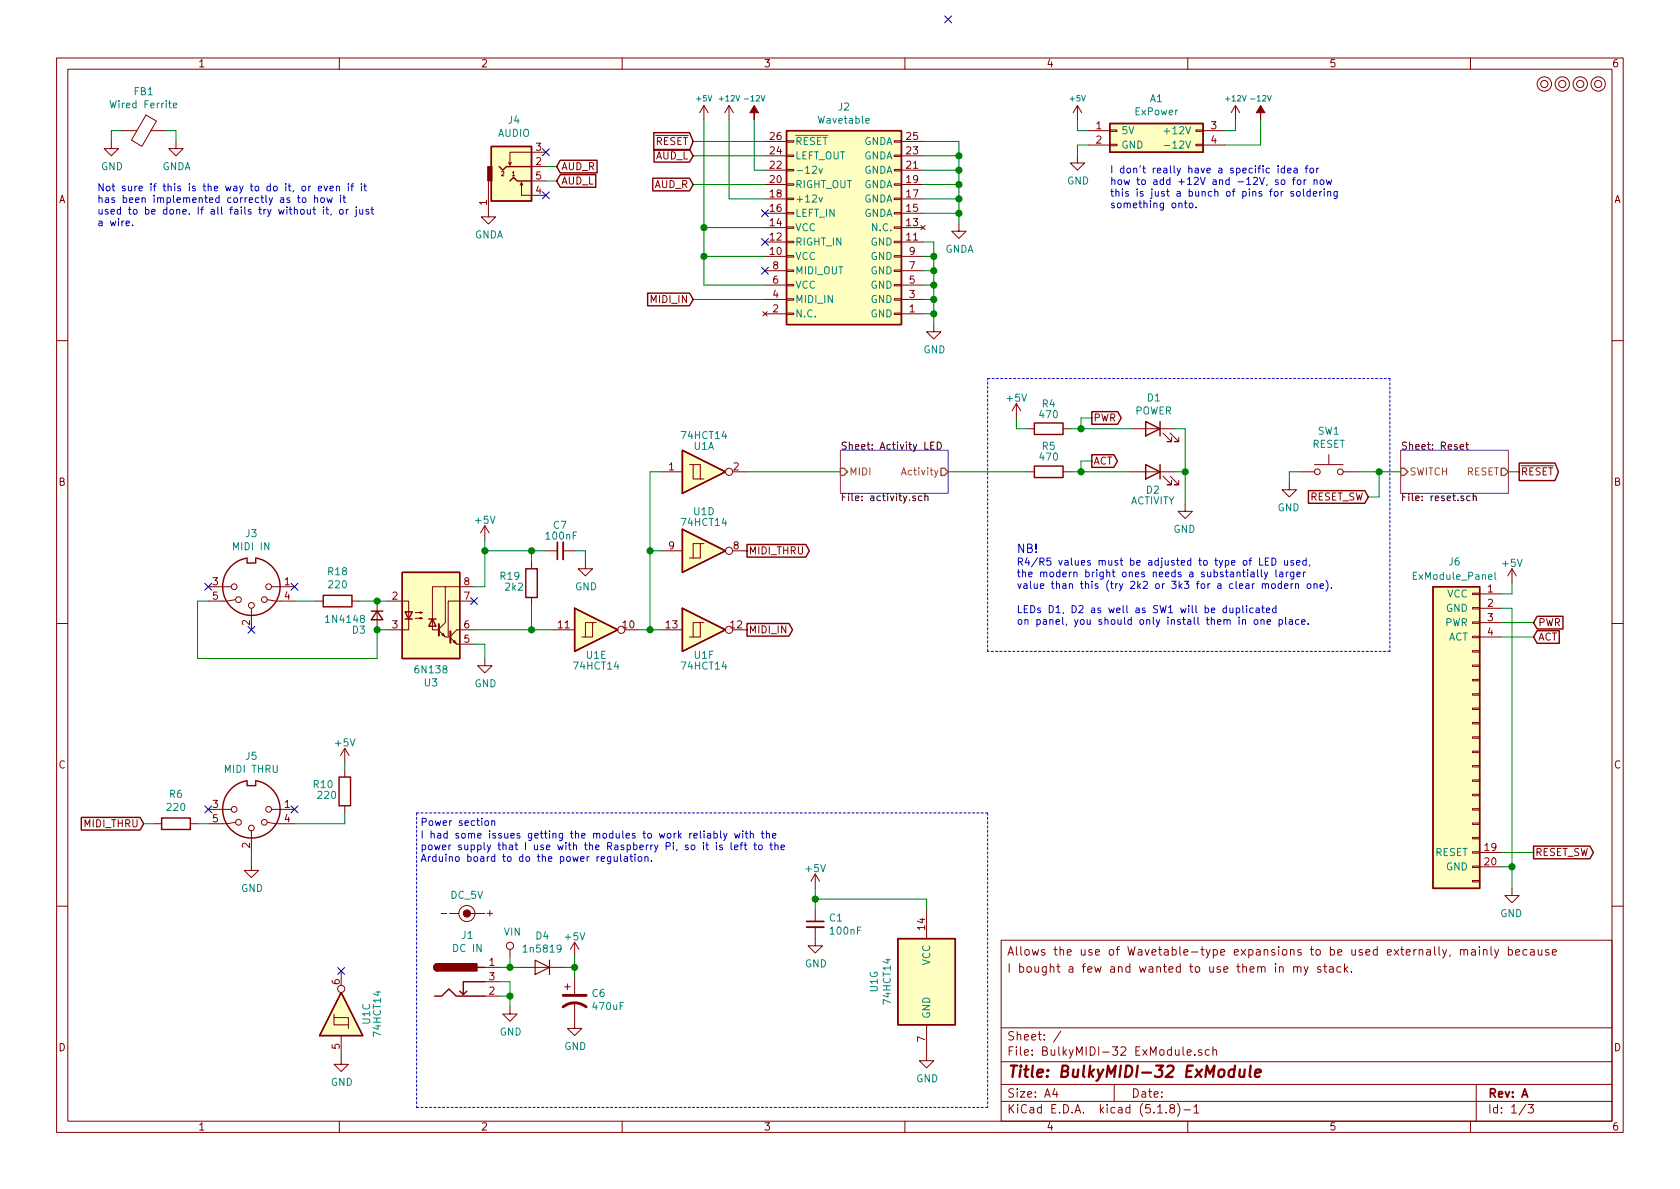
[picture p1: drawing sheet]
EESchema Schematic File Version 4
EELAYER 30 0
EELAYER END
$Descr A4 11693 8268
encoding utf-8
Sheet 1 3
Title "BulkyMIDI-32 ExModule"
Date ""
Rev "A"
Comp ""
Comment1 ""
Comment2 ""
Comment3 "I bought a few and wanted to use them in my stack."
Comment4 "Allows the use of Wavetable-type expansions to be used externally, mainly because"
$EndDescr
$Comp
L mounting:Mounting M1
U 1 1
P 10750 575
F 0 "M1" H 10750 675 50  0001 C CNN
F 1 "Mounting" H 10750 500 50  0001 C CNN
F 2 "mounting:M3" H 10750 575 50  0001 C CNN
F 3 "" H 10750 575 50  0001 C CNN
	1    10750 575 
	1    0    0    -1  
$EndComp
$Comp
L mounting:Mounting M2
U 1 1
P 10875 575
F 0 "M2" H 10875 675 50  0001 C CNN
F 1 "Mounting" H 10875 500 50  0001 C CNN
F 2 "mounting:M3" H 10875 575 50  0001 C CNN
F 3 "" H 10875 575 50  0001 C CNN
	1    10875 575 
	1    0    0    -1  
$EndComp
$Comp
L mounting:Mounting M3
U 1 1
P 11000 575
F 0 "M3" H 11000 675 50  0001 C CNN
F 1 "Mounting" H 11000 500 50  0001 C CNN
F 2 "mounting:M3" H 11000 575 50  0001 C CNN
F 3 "" H 11000 575 50  0001 C CNN
	1    11000 575 
	1    0    0    -1  
$EndComp
$Comp
L mounting:Mounting M4
U 1 1
P 11125 575
F 0 "M4" H 11125 675 50  0001 C CNN
F 1 "Mounting" H 11125 500 50  0001 C CNN
F 2 "mounting:M3" H 11125 575 50  0001 C CNN
F 3 "" H 11125 575 50  0001 C CNN
	1    11125 575 
	1    0    0    -1  
$EndComp
$Comp
L barrel_jack:barrel_9v J1
U 1 1
P 3175 6825
F 0 "J1" H 3254 7150 50  0000 C CNN
F 1 "DC IN" H 3254 7059 50  0000 C CNN
F 2 "Connectors:BARREL_JACK" H 3225 6785 50  0001 C CNN
F 3 "~" H 3225 6785 50  0001 C CNN
	1    3175 6825
	1    0    0    -1  
$EndComp
$Comp
L power:GND #PWR0101
U 1 1
P 3550 7000
F 0 "#PWR0101" H 3550 6750 50  0001 C CNN
F 1 "GND" H 3555 6827 50  0000 C CNN
F 2 "" H 3550 7000 50  0001 C CNN
F 3 "" H 3550 7000 50  0001 C CNN
	1    3550 7000
	1    0    0    -1  
$EndComp
$Comp
L Device:C_Small C1
U 1 1
P 5675 6425
F 0 "C1" H 5767 6471 50  0000 L CNN
F 1 "100nF" H 5767 6380 50  0000 L CNN
F 2 "Capacitor_THT:C_Disc_D4.7mm_W2.5mm_P5.00mm" H 5675 6425 50  0001 C CNN
F 3 "~" H 5675 6425 50  0001 C CNN
	1    5675 6425
	1    0    0    -1  
$EndComp
$Comp
L Device:CP1 C6
U 1 1
P 4000 6950
F 0 "C6" H 4115 6996 50  0000 L CNN
F 1 "470uF" H 4115 6905 50  0000 L CNN
F 2 "Capacitor_THT:CP_Radial_D8.0mm_P3.50mm" H 4000 6950 50  0001 C CNN
F 3 "~" H 4000 6950 50  0001 C CNN
	1    4000 6950
	1    0    0    -1  
$EndComp
$Comp
L 74xx:74HC14 U1
U 7 1
P 6450 6825
F 0 "U1" V 6083 6825 50  0000 C CNN
F 1 "74HCT14" V 6174 6825 50  0000 C CNN
F 2 "Package_DIP:DIP-14_W7.62mm_Socket_LongPads" H 6450 6825 50  0001 C CNN
F 3 "http://www.ti.com/lit/gpn/sn74HC14" H 6450 6825 50  0001 C CNN
	7    6450 6825
	1    0    0    -1  
$EndComp
$Comp
L power:+5V #PWR020
U 1 1
P 5675 6175
F 0 "#PWR020" H 5675 6025 50  0001 C CNN
F 1 "+5V" H 5675 6315 50  0000 C CNN
F 2 "" H 5675 6175 50  0000 C CNN
F 3 "" H 5675 6175 50  0000 C CNN
	1    5675 6175
	1    0    0    -1  
$EndComp
NoConn ~ 6600 125 
$Comp
L power:GND #PWR0103
U 1 1
P 6450 7325
F 0 "#PWR0103" H 6450 7075 50  0001 C CNN
F 1 "GND" H 6455 7152 50  0000 C CNN
F 2 "" H 6450 7325 50  0001 C CNN
F 3 "" H 6450 7325 50  0001 C CNN
	1    6450 7325
	1    0    0    -1  
$EndComp
$Comp
L BulkyMIDI:DC_5V SYM1
U 1 1
P 3250 6350
F 0 "SYM1" H 3250 6571 50  0001 C CNN
F 1 "DC_5V" H 3250 6479 50  0000 C CNN
F 2 "BulkyMIDI-32:PWR_Specification" H 3125 6450 50  0001 C CNN
F 3 "" H 3125 6450 50  0001 C CNN
	1    3250 6350
	1    0    0    -1  
$EndComp
Text Notes 2925 5750 0    50   ~ 0
Power section
Wire Wire Line
	3475 6725 3550 6725
Wire Wire Line
	3475 6925 3550 6925
Wire Wire Line
	6450 6250 5675 6250
Wire Wire Line
	6450 6250 6450 6325
Wire Wire Line
	5675 6175 5675 6250
Wire Wire Line
	3475 6825 3550 6825
Wire Wire Line
	3550 6825 3550 6925
Wire Wire Line
	3550 6925 3550 7000
Wire Notes Line
	2900 5650 2900 7700
Wire Notes Line
	6875 5650 6875 7700
Wire Notes Line
	6875 5650 2900 5650
Wire Notes Line
	6875 7700 2900 7700
$Comp
L BulkyMIDI:ExModule_Panel J6
U 1 1
P 10250 5125
F 0 "J6" H 10375 6350 50  0000 C CNN
F 1 "ExModule_Panel" H 10375 6250 50  0000 C CNN
F 2 "BulkyMIDI-32:ExModule_Panel" H 10250 5125 50  0001 C CNN
F 3 "~" H 10250 5125 50  0001 C CNN
	1    10250 5125
	-1   0    0    -1  
$EndComp
Wire Wire Line
	10450 4225 10525 4225
Wire Wire Line
	10525 6025 10450 6025
$Comp
L power:GND #PWR0118
U 1 1
P 10525 6175
F 0 "#PWR0118" H 10525 5925 50  0001 C CNN
F 1 "GND" H 10530 6002 50  0000 C CNN
F 2 "" H 10525 6175 50  0001 C CNN
F 3 "" H 10525 6175 50  0001 C CNN
	1    10525 6175
	-1   0    0    -1  
$EndComp
Wire Wire Line
	10525 6175 10525 6025
Connection ~ 10525 6025
$Comp
L power:+5V #PWR0120
U 1 1
P 10525 4050
F 0 "#PWR0120" H 10525 3900 50  0001 C CNN
F 1 "+5V" H 10525 4190 50  0000 C CNN
F 2 "" H 10525 4050 50  0000 C CNN
F 3 "" H 10525 4050 50  0000 C CNN
	1    10525 4050
	1    0    0    -1  
$EndComp
Wire Wire Line
	10525 4050 10525 4125
$Comp
L 74xx:74HC14 U1
U 3 1
P 2375 7050
F 0 "U1" H 2375 6875 50  0000 C CNN
F 1 "74HCT14" H 2375 6800 50  0000 C CNN
F 2 "Package_DIP:DIP-14_W7.62mm_Socket_LongPads" H 2375 7050 50  0001 C CNN
F 3 "http://www.ti.com/lit/gpn/sn74HC14" H 2375 7050 50  0001 C CNN
	3    2375 7050
	0    -1   -1   0   
$EndComp
NoConn ~ 2375 6750
$Comp
L power:GND #PWR0121
U 1 1
P 2375 7350
F 0 "#PWR0121" H 2375 7100 50  0001 C CNN
F 1 "GND" H 2380 7177 50  0000 C CNN
F 2 "" H 2375 7350 50  0001 C CNN
F 3 "" H 2375 7350 50  0001 C CNN
	1    2375 7350
	1    0    0    -1  
$EndComp
$Comp
L barrel_jack:VIN #PWR0124
U 1 1
P 3550 6650
F 0 "#PWR0124" H 3550 6500 50  0001 C CNN
F 1 "VIN" H 3567 6823 50  0000 C CNN
F 2 "" H 3550 6650 50  0001 C CNN
F 3 "" H 3550 6650 50  0001 C CNN
	1    3550 6650
	1    0    0    -1  
$EndComp
Text Notes 2925 6000 0    50   ~ 0
I had some issues getting the modules to work reliably with the \npower supply that I use with the Raspberry Pi, so it is left to the\nArduino board to do the power regulation.
$Comp
L barrel_jack:reverse_protect D4
U 1 1
P 3775 6725
F 0 "D4" H 3775 6509 50  0000 C CNN
F 1 "1n5819" H 3775 6600 50  0000 C CNN
F 2 "Diode_THT:D_DO-41_SOD81_P10.16mm_Horizontal" H 3775 6725 50  0001 C CNN
F 3 "~" H 3775 6725 50  0001 C CNN
	1    3775 6725
	-1   0    0    1   
$EndComp
Wire Wire Line
	3550 6650 3550 6725
Wire Wire Line
	3550 6725 3625 6725
Connection ~ 3550 6725
Wire Wire Line
	3925 6725 4000 6725
Wire Wire Line
	4000 6725 4000 6800
Connection ~ 3550 6925
$Comp
L power:GND #PWR0105
U 1 1
P 4000 7100
F 0 "#PWR0105" H 4000 6850 50  0001 C CNN
F 1 "GND" H 4005 6927 50  0000 C CNN
F 2 "" H 4000 7100 50  0001 C CNN
F 3 "" H 4000 7100 50  0001 C CNN
	1    4000 7100
	1    0    0    -1  
$EndComp
$Comp
L power:+5V #PWR0106
U 1 1
P 4000 6650
F 0 "#PWR0106" H 4000 6500 50  0001 C CNN
F 1 "+5V" H 4000 6790 50  0000 C CNN
F 2 "" H 4000 6650 50  0000 C CNN
F 3 "" H 4000 6650 50  0000 C CNN
	1    4000 6650
	1    0    0    -1  
$EndComp
Wire Wire Line
	4000 6650 4000 6725
Connection ~ 4000 6725
Wire Wire Line
	5675 6250 5675 6325
Connection ~ 5675 6250
$Comp
L power:GND #PWR0107
U 1 1
P 5675 6525
F 0 "#PWR0107" H 5675 6275 50  0001 C CNN
F 1 "GND" H 5680 6352 50  0000 C CNN
F 2 "" H 5675 6525 50  0001 C CNN
F 3 "" H 5675 6525 50  0001 C CNN
	1    5675 6525
	1    0    0    -1  
$EndComp
$Comp
L wavetable:Wavetable_Header J2
U 1 1
P 5875 1525
F 0 "J2" V 5083 1525 50  0000 C CNN
F 1 "Wavetable" V 5174 1525 50  0000 C CNN
F 2 "BulkyMIDI-32:Wavetable_Header" V 5925 1875 50  0001 C CNN
F 3 "~" V 5925 1875 50  0001 C CNN
	1    5875 1525
	0    1    1    0   
$EndComp
Text GLabel 10675 4325 2    50   Input ~ 0
PWR
Text GLabel 10675 4425 2    50   Input ~ 0
ACT
Wire Wire Line
	10675 4325 10450 4325
Wire Wire Line
	10675 4425 10450 4425
Text GLabel 10675 5925 2    50   Output ~ 0
RESET_SW
Wire Wire Line
	10675 5925 10450 5925
Wire Wire Line
	10525 4125 10450 4125
Wire Wire Line
	10525 4225 10525 6025
$Comp
L power:GND #PWR0104
U 1 1
P 6500 2250
F 0 "#PWR0104" H 6500 2000 50  0001 C CNN
F 1 "GND" H 6505 2077 50  0000 C CNN
F 2 "" H 6500 2250 50  0001 C CNN
F 3 "" H 6500 2250 50  0001 C CNN
	1    6500 2250
	1    0    0    -1  
$EndComp
Wire Wire Line
	6425 2175 6500 2175
Wire Wire Line
	6500 2175 6500 2250
Wire Wire Line
	6425 1675 6500 1675
Wire Wire Line
	6500 1675 6500 1775
Connection ~ 6500 2175
Wire Wire Line
	6425 2075 6500 2075
Connection ~ 6500 2075
Wire Wire Line
	6500 2075 6500 2175
Wire Wire Line
	6425 1975 6500 1975
Connection ~ 6500 1975
Wire Wire Line
	6500 1975 6500 2075
Wire Wire Line
	6425 1875 6500 1875
Connection ~ 6500 1875
Wire Wire Line
	6500 1875 6500 1975
Wire Wire Line
	6425 1775 6500 1775
Connection ~ 6500 1775
Wire Wire Line
	6500 1775 6500 1875
$Comp
L power:GNDA #PWR0108
U 1 1
P 6675 1550
F 0 "#PWR0108" H 6675 1300 50  0001 C CNN
F 1 "GNDA" H 6680 1377 50  0000 C CNN
F 2 "" H 6675 1550 50  0001 C CNN
F 3 "" H 6675 1550 50  0001 C CNN
	1    6675 1550
	1    0    0    -1  
$EndComp
Wire Wire Line
	6675 1550 6675 1475
Wire Wire Line
	6675 1475 6425 1475
Wire Wire Line
	6425 1375 6675 1375
Wire Wire Line
	6675 1375 6675 1475
Connection ~ 6675 1475
Wire Wire Line
	6425 1275 6675 1275
Wire Wire Line
	6675 1275 6675 1375
Connection ~ 6675 1375
Wire Wire Line
	6425 1175 6675 1175
Wire Wire Line
	6675 1175 6675 1275
Connection ~ 6675 1275
Wire Wire Line
	6425 1075 6675 1075
Wire Wire Line
	6675 1075 6675 1175
Connection ~ 6675 1175
Wire Wire Line
	6425 975  6675 975 
Wire Wire Line
	6675 975  6675 1075
Connection ~ 6675 1075
$Comp
L power:+5V #PWR0109
U 1 1
P 4900 825
F 0 "#PWR0109" H 4900 675 50  0001 C CNN
F 1 "+5V" H 4900 975 39  0000 C CNN
F 2 "" H 4900 825 50  0000 C CNN
F 3 "" H 4900 825 50  0000 C CNN
	1    4900 825 
	1    0    0    -1  
$EndComp
Text GLabel 4825 2075 0    50   Input ~ 0
MIDI_IN
NoConn ~ 5325 1875
Text GLabel 4825 1075 0    50   Input ~ 0
AUD_L
Text GLabel 4825 1275 0    50   Input ~ 0
AUD_R
$Comp
L power:+12V #PWR0110
U 1 1
P 5075 825
F 0 "#PWR0110" H 5075 675 50  0001 C CNN
F 1 "+12V" H 5075 975 39  0000 C CNN
F 2 "" H 5075 825 50  0001 C CNN
F 3 "" H 5075 825 50  0001 C CNN
	1    5075 825 
	-1   0    0    -1  
$EndComp
$Comp
L power:-12V #PWR0112
U 1 1
P 5250 825
F 0 "#PWR0112" H 5250 925 50  0001 C CNN
F 1 "-12V" H 5250 975 39  0000 C CNN
F 2 "" H 5250 825 50  0001 C CNN
F 3 "" H 5250 825 50  0001 C CNN
	1    5250 825 
	1    0    0    -1  
$EndComp
NoConn ~ 5325 1675
NoConn ~ 5325 1475
Wire Wire Line
	5250 825  5250 1175
Wire Wire Line
	5325 1175 5250 1175
Wire Wire Line
	5075 1375 5325 1375
Wire Wire Line
	5075 825  5075 1375
Wire Wire Line
	4900 825  4900 1575
Wire Wire Line
	4900 1575 5325 1575
Wire Wire Line
	4900 1575 4900 1775
Wire Wire Line
	4900 1775 5325 1775
Connection ~ 4900 1575
Wire Wire Line
	4900 1775 4900 1975
Wire Wire Line
	4900 1975 5325 1975
Connection ~ 4900 1775
Wire Wire Line
	4825 2075 5325 2075
Wire Wire Line
	4825 1075 5325 1075
Wire Wire Line
	4825 1275 5325 1275
Wire Wire Line
	5325 975  4825 975 
$Comp
L audio_jack:TRS_3.5mm J4
U 1 1
P 3600 1250
F 0 "J4" H 3578 1675 50  0000 C CNN
F 1 "AUDIO" H 3578 1584 50  0000 C CNN
F 2 "audio_jack:PJ-307_OUT" H 3850 1350 50  0001 C CNN
F 3 "~" H 3850 1350 50  0001 C CNN
	1    3600 1250
	1    0    0    -1  
$EndComp
NoConn ~ 3800 1350
NoConn ~ 3800 1050
Text GLabel 3875 1250 2    50   Input ~ 0
AUD_L
Wire Wire Line
	3875 1250 3800 1250
Text GLabel 3875 1150 2    50   Input ~ 0
AUD_R
Wire Wire Line
	3875 1150 3800 1150
$Comp
L power:GNDA #PWR01
U 1 1
P 3400 1450
F 0 "#PWR01" H 3400 1200 50  0001 C CNN
F 1 "GNDA" H 3405 1277 50  0000 C CNN
F 2 "" H 3400 1450 50  0001 C CNN
F 3 "" H 3400 1450 50  0001 C CNN
	1    3400 1450
	1    0    0    -1  
$EndComp
$Comp
L Device:Ferrite_Bead FB1
U 1 1
P 1000 900
F 0 "FB1" V 726 900 50  0000 C CNN
F 1 "Wired Ferrite" V 817 900 50  0000 C CNN
F 2 "BulkyMIDI-32:L_Axial_L7.0mm_D3.3mm_P10.16mm_Horizontal_Fastron_MICC" V 930 900 50  0001 C CNN
F 3 "~" H 1000 900 50  0001 C CNN
	1    1000 900 
	0    1    1    0   
$EndComp
$Comp
L power:GNDA #PWR0113
U 1 1
P 1225 975
F 0 "#PWR0113" H 1225 725 50  0001 C CNN
F 1 "GNDA" H 1230 802 50  0000 C CNN
F 2 "" H 1225 975 50  0001 C CNN
F 3 "" H 1225 975 50  0001 C CNN
	1    1225 975 
	1    0    0    -1  
$EndComp
Wire Wire Line
	1225 975  1225 900 
$Comp
L power:GND #PWR0115
U 1 1
P 775 975
F 0 "#PWR0115" H 775 725 50  0001 C CNN
F 1 "GND" H 780 802 50  0000 C CNN
F 2 "" H 775 975 50  0001 C CNN
F 3 "" H 775 975 50  0001 C CNN
	1    775  975 
	1    0    0    -1  
$EndComp
Wire Wire Line
	850  900  775  900 
Wire Wire Line
	775  900  775  975 
Wire Wire Line
	1150 900  1225 900 
$Comp
L BulkyMIDI:ExModule_Power A1
U 1 1
P 7775 900
F 0 "A1" H 8050 1125 50  0000 C CNN
F 1 "ExPower" H 8050 1034 50  0000 C CNN
F 2 "BulkyMIDI-32:ExPower" H 7775 800 50  0001 C CNN
F 3 "~" H 7775 800 50  0001 C CNN
	1    7775 900 
	1    0    0    -1  
$EndComp
$Comp
L power:+5V #PWR011
U 1 1
P 7500 825
F 0 "#PWR011" H 7500 675 50  0001 C CNN
F 1 "+5V" H 7500 975 39  0000 C CNN
F 2 "" H 7500 825 50  0000 C CNN
F 3 "" H 7500 825 50  0000 C CNN
	1    7500 825 
	1    0    0    -1  
$EndComp
Wire Wire Line
	7500 825  7500 900 
Wire Wire Line
	7500 900  7575 900 
Wire Wire Line
	7500 1000 7500 1075
Wire Wire Line
	7500 1000 7575 1000
$Comp
L power:GND #PWR012
U 1 1
P 7500 1075
F 0 "#PWR012" H 7500 825 50  0001 C CNN
F 1 "GND" H 7505 902 50  0000 C CNN
F 2 "" H 7500 1075 50  0001 C CNN
F 3 "" H 7500 1075 50  0001 C CNN
	1    7500 1075
	1    0    0    -1  
$EndComp
$Comp
L power:+12V #PWR013
U 1 1
P 8600 825
F 0 "#PWR013" H 8600 675 50  0001 C CNN
F 1 "+12V" H 8600 975 39  0000 C CNN
F 2 "" H 8600 825 50  0001 C CNN
F 3 "" H 8600 825 50  0001 C CNN
	1    8600 825 
	-1   0    0    -1  
$EndComp
$Comp
L power:-12V #PWR014
U 1 1
P 8775 825
F 0 "#PWR014" H 8775 925 50  0001 C CNN
F 1 "-12V" H 8775 975 39  0000 C CNN
F 2 "" H 8775 825 50  0001 C CNN
F 3 "" H 8775 825 50  0001 C CNN
	1    8775 825 
	1    0    0    -1  
$EndComp
Wire Wire Line
	8525 900  8600 900 
Wire Wire Line
	8600 825  8600 900 
Wire Wire Line
	8775 825  8775 1000
Wire Wire Line
	8775 1000 8525 1000
$Sheet
S 9750 3125 750  300 
U 668EADC6
F0 "Reset" 50
F1 "reset.sch" 50
F2 "RESET" O R 10500 3275 50 
F3 "SWITCH" I L 9750 3275 50 
$EndSheet
Text GLabel 9525 3450 0    50   Input ~ 0
RESET_SW
Wire Wire Line
	10575 3275 10500 3275
Text GLabel 10575 3275 2    50   Output ~ 0
~RESET
Text GLabel 4825 975  0    50   Input ~ 0
~RESET
$Comp
L Switch:SW_Push SW1
U 1 1
P 9250 3275
F 0 "SW1" H 9250 3560 50  0000 C CNN
F 1 "RESET" H 9250 3469 50  0000 C CNN
F 2 "Button_Switch_THT:SW_Tactile_SPST_Angled_PTS645Vx39-2LFS" H 9250 3475 50  0001 C CNN
F 3 "~" H 9250 3475 50  0001 C CNN
	1    9250 3275
	1    0    0    -1  
$EndComp
Wire Wire Line
	9600 3275 9600 3450
Wire Wire Line
	9600 3450 9525 3450
Connection ~ 9600 3275
$Comp
L power:GND #PWR0131
U 1 1
P 8975 3350
F 0 "#PWR0131" H 8975 3100 50  0001 C CNN
F 1 "GND" H 8980 3177 50  0000 C CNN
F 2 "" H 8975 3350 50  0001 C CNN
F 3 "" H 8975 3350 50  0001 C CNN
	1    8975 3350
	-1   0    0    -1  
$EndComp
Wire Wire Line
	8975 3350 8975 3275
Wire Wire Line
	8975 3275 9050 3275
Wire Wire Line
	9450 3275 9600 3275
Wire Wire Line
	9600 3275 9750 3275
Text Notes 7725 1450 0    50   ~ 0
I don't really have a specific idea for\nhow to add +12V and -12V, so for now\nthis is just a bunch of pins for soldering\nsomething onto.
Text Notes 675  1575 0    50   ~ 0
Not sure if this is the way to do it, or even if it\nhas been implemented correctly as to how it\nused to be done. If all fails try without it, or just\na wire.
Wire Wire Line
	2400 5725 2400 5650
Wire Wire Line
	2050 5725 2400 5725
Wire Wire Line
	2400 5300 2400 5350
Wire Wire Line
	1750 6000 1750 5925
Wire Wire Line
	1000 5725 1075 5725
Wire Wire Line
	1375 5725 1450 5725
$Comp
L Device:R R10
U 1 1
P 2400 5500
F 0 "R10" H 2325 5550 50  0000 R CNN
F 1 "220" H 2350 5475 50  0000 R CNN
F 2 "resistor:R_Axial_DIN0207_L6.3mm_D2.5mm_P10.16mm_Horizontal" V 2330 5500 50  0001 C CNN
F 3 "~" H 2400 5500 50  0001 C CNN
	1    2400 5500
	1    0    0    -1  
$EndComp
$Comp
L power:+5V #PWR0114
U 1 1
P 2400 5300
F 0 "#PWR0114" H 2400 5150 50  0001 C CNN
F 1 "+5V" H 2400 5440 50  0000 C CNN
F 2 "" H 2400 5300 50  0000 C CNN
F 3 "" H 2400 5300 50  0000 C CNN
	1    2400 5300
	1    0    0    -1  
$EndComp
$Comp
L Device:R R6
U 1 1
P 1225 5725
F 0 "R6" V 1018 5725 50  0000 C CNN
F 1 "220" V 1109 5725 50  0000 C CNN
F 2 "resistor:R_Axial_DIN0207_L6.3mm_D2.5mm_P10.16mm_Horizontal" V 1155 5725 50  0001 C CNN
F 3 "~" H 1225 5725 50  0001 C CNN
	1    1225 5725
	0    1    1    0   
$EndComp
Text GLabel 1000 5725 0    50   Input ~ 0
MIDI_THRU
NoConn ~ 1450 5625
NoConn ~ 2050 5625
$Comp
L power:GND #PWR021
U 1 1
P 1750 6000
F 0 "#PWR021" H 1750 5750 50  0001 C CNN
F 1 "GND" H 1755 5827 50  0000 C CNN
F 2 "" H 1750 6000 50  0001 C CNN
F 3 "" H 1750 6000 50  0001 C CNN
	1    1750 6000
	1    0    0    -1  
$EndComp
$Comp
L Connector:DIN-5_180degree J5
U 1 1
P 1750 5625
F 0 "J5" H 1750 5258 50  0000 C CNN
F 1 "MIDI THRU" H 1750 5349 50  0000 C CNN
F 2 "BulkyMIDI-32:DIN5_MIDI_OUT" H 1750 5625 50  0001 C CNN
F 3 "" H 1750 5625 50  0001 C CNN
	1    1750 5625
	-1   0    0    1   
$EndComp
Wire Wire Line
	6600 3275 7150 3275
Wire Wire Line
	5200 3275 5850 3275
$Sheet
S 5850 3125 750  300 
U 666B7C2B
F0 "Activity LED" 50
F1 "activity.sch" 50
F2 "MIDI" I L 5850 3275 50 
F3 "Activity" O R 6600 3275 50 
$EndSheet
Connection ~ 4525 3825
Wire Wire Line
	4525 3275 4600 3275
Wire Wire Line
	4525 3825 4525 3275
Connection ~ 7525 3275
Wire Wire Line
	7525 3275 7875 3275
Wire Wire Line
	7525 3200 7600 3200
Wire Wire Line
	7525 3275 7525 3200
Text GLabel 7600 3200 2    50   Output ~ 0
ACT
Wire Wire Line
	7525 3275 7450 3275
Connection ~ 7525 2975
Wire Wire Line
	7525 2975 7875 2975
Wire Wire Line
	7525 2900 7600 2900
Wire Wire Line
	7525 2975 7525 2900
Text GLabel 7600 2900 2    50   Output ~ 0
PWR
Wire Wire Line
	7525 2975 7450 2975
Wire Wire Line
	7075 2975 7150 2975
Wire Wire Line
	7075 2900 7075 2975
$Comp
L power:+5V #PWR0102
U 1 1
P 7075 2900
F 0 "#PWR0102" H 7075 2750 50  0001 C CNN
F 1 "+5V" H 7075 3040 50  0000 C CNN
F 2 "" H 7075 2900 50  0000 C CNN
F 3 "" H 7075 2900 50  0000 C CNN
	1    7075 2900
	-1   0    0    -1  
$EndComp
$Comp
L Device:LED D1
U 1 1
P 8025 2975
F 0 "D1" H 8018 3192 50  0000 C CNN
F 1 "POWER" H 8018 3101 50  0000 C CNN
F 2 "LED_THT:LED_D5.0mm" H 8025 2975 50  0001 C CNN
F 3 "~" H 8025 2975 50  0001 C CNN
	1    8025 2975
	-1   0    0    -1  
$EndComp
$Comp
L Device:R R4
U 1 1
P 7300 2975
F 0 "R4" V 7125 2975 50  0000 C CNN
F 1 "470" V 7200 2975 50  0000 C CNN
F 2 "resistor:R_Axial_DIN0207_L6.3mm_D2.5mm_P10.16mm_Horizontal" V 7230 2975 50  0001 C CNN
F 3 "~" H 7300 2975 50  0001 C CNN
	1    7300 2975
	0    -1   1    0   
$EndComp
Wire Wire Line
	8250 3275 8250 2975
Wire Wire Line
	8250 2975 8175 2975
Connection ~ 8250 3275
Wire Wire Line
	8250 3275 8250 3500
Wire Wire Line
	8175 3275 8250 3275
Wire Wire Line
	4525 3825 4525 4375
Wire Wire Line
	4525 3825 4600 3825
Connection ~ 4525 4375
Wire Wire Line
	4600 4375 4525 4375
Wire Wire Line
	4450 4375 4525 4375
Wire Wire Line
	4075 3825 4075 3900
Wire Wire Line
	4000 3825 4075 3825
Connection ~ 3700 3825
Wire Wire Line
	3700 3825 3800 3825
Connection ~ 3700 4375
Wire Wire Line
	3850 4375 3700 4375
Wire Wire Line
	3700 4200 3700 4375
Wire Wire Line
	1375 4575 2625 4575
Wire Wire Line
	1375 4175 1375 4575
Wire Wire Line
	2050 4175 2200 4175
Wire Wire Line
	2700 4375 2625 4375
Wire Wire Line
	3300 4475 3375 4475
Wire Wire Line
	3375 4475 3375 4575
Wire Wire Line
	3300 4075 3375 4075
Wire Wire Line
	1450 4175 1375 4175
Wire Wire Line
	2625 4575 2625 4375
Connection ~ 2625 4375
Wire Wire Line
	2625 4175 2500 4175
Connection ~ 2625 4175
Wire Wire Line
	2625 4175 2700 4175
Wire Wire Line
	3300 4375 3700 4375
Wire Wire Line
	3375 3825 3375 4075
Wire Wire Line
	3700 3900 3700 3825
Wire Wire Line
	3700 3825 3375 3825
Connection ~ 3375 3825
Wire Wire Line
	3375 3750 3375 3825
$Comp
L power:GND #PWR0111
U 1 1
P 8250 3500
F 0 "#PWR0111" H 8250 3250 50  0001 C CNN
F 1 "GND" H 8255 3327 50  0000 C CNN
F 2 "" H 8250 3500 50  0001 C CNN
F 3 "" H 8250 3500 50  0001 C CNN
	1    8250 3500
	-1   0    0    -1  
$EndComp
$Comp
L Device:R R5
U 1 1
P 7300 3275
F 0 "R5" V 7475 3275 50  0000 C CNN
F 1 "470" V 7400 3275 50  0000 C CNN
F 2 "resistor:R_Axial_DIN0207_L6.3mm_D2.5mm_P10.16mm_Horizontal" V 7230 3275 50  0001 C CNN
F 3 "~" H 7300 3275 50  0001 C CNN
	1    7300 3275
	0    1    -1   0   
$EndComp
$Comp
L Device:LED D2
U 1 1
P 8025 3275
F 0 "D2" H 8025 3150 50  0000 C CNN
F 1 "ACTIVITY" H 8025 3075 50  0000 C CNN
F 2 "LED_THT:LED_D5.0mm" H 8025 3275 50  0001 C CNN
F 3 "~" H 8025 3275 50  0001 C CNN
	1    8025 3275
	-1   0    0    -1  
$EndComp
Text GLabel 5200 3825 2    50   Output ~ 0
MIDI_THRU
$Comp
L 74xx:74HC14 U1
U 1 1
P 4900 3275
F 0 "U1" H 4900 3100 50  0000 C CNN
F 1 "74HCT14" H 4900 3025 50  0000 C CNN
F 2 "Package_DIP:DIP-14_W7.62mm_Socket_LongPads" H 4900 3275 50  0001 C CNN
F 3 "http://www.ti.com/lit/gpn/sn74HC14" H 4900 3275 50  0001 C CNN
	1    4900 3275
	1    0    0    1   
$EndComp
$Comp
L power:GND #PWR018
U 1 1
P 4075 3900
F 0 "#PWR018" H 4075 3650 50  0001 C CNN
F 1 "GND" H 4080 3727 50  0000 C CNN
F 2 "" H 4075 3900 50  0001 C CNN
F 3 "" H 4075 3900 50  0001 C CNN
	1    4075 3900
	1    0    0    -1  
$EndComp
$Comp
L Device:C_Small C7
U 1 1
P 3900 3825
F 0 "C7" V 4075 3775 50  0000 L CNN
F 1 "100nF" V 4000 3700 50  0000 L CNN
F 2 "Capacitor_THT:C_Disc_D4.7mm_W2.5mm_P5.00mm" H 3900 3825 50  0001 C CNN
F 3 "" H 3900 3825 50  0001 C CNN
	1    3900 3825
	0    -1   -1   0   
$EndComp
Text GLabel 5200 4375 2    50   Output ~ 0
MIDI_IN
$Comp
L Device:D_Small D3
U 1 1
P 2625 4275
F 0 "D3" V 2725 4200 50  0000 R CNN
F 1 "1N4148" V 2650 4200 50  0000 R CNN
F 2 "Diode_THT:D_DO-35_SOD27_P7.62mm_Horizontal" H 2625 4275 50  0001 C CNN
F 3 "~" H 2625 4275 50  0001 C CNN
	1    2625 4275
	0    1    1    0   
$EndComp
$Comp
L Device:R R18
U 1 1
P 2350 4175
F 0 "R18" V 2143 4175 50  0000 C CNN
F 1 "220" V 2234 4175 50  0000 C CNN
F 2 "resistor:R_Axial_DIN0207_L6.3mm_D2.5mm_P10.16mm_Horizontal" V 2280 4175 50  0001 C CNN
F 3 "~" H 2350 4175 50  0001 C CNN
	1    2350 4175
	0    1    1    0   
$EndComp
NoConn ~ 1450 4075
NoConn ~ 2050 4075
NoConn ~ 1750 4375
$Comp
L Isolator:6N138 U3
U 1 1
P 3000 4275
F 0 "U3" H 3000 3808 50  0000 C CNN
F 1 "6N138" H 3000 3899 50  0000 C CNN
F 2 "Package_DIP:DIP-8_W7.62mm_Socket_LongPads" H 3290 3975 50  0001 C CNN
F 3 "http://www.onsemi.com/pub/Collateral/HCPL2731-D.pdf" H 3290 3975 50  0001 C CNN
	1    3000 4275
	1    0    0    -1  
$EndComp
$Comp
L power:GND #PWR0123
U 1 1
P 3375 4575
F 0 "#PWR0123" H 3375 4325 50  0001 C CNN
F 1 "GND" H 3380 4402 50  0000 C CNN
F 2 "" H 3375 4575 50  0001 C CNN
F 3 "" H 3375 4575 50  0001 C CNN
	1    3375 4575
	1    0    0    -1  
$EndComp
$Comp
L power:+5V #PWR0122
U 1 1
P 3375 3750
F 0 "#PWR0122" H 3375 3600 50  0001 C CNN
F 1 "+5V" H 3375 3890 50  0000 C CNN
F 2 "" H 3375 3750 50  0000 C CNN
F 3 "" H 3375 3750 50  0000 C CNN
	1    3375 3750
	1    0    0    -1  
$EndComp
NoConn ~ 3300 4175
$Comp
L Device:R R19
U 1 1
P 3700 4050
F 0 "R19" H 3625 4100 50  0000 R CNN
F 1 "2k2" H 3650 4025 50  0000 R CNN
F 2 "resistor:R_Axial_DIN0207_L6.3mm_D2.5mm_P10.16mm_Horizontal" V 3630 4050 50  0001 C CNN
F 3 "~" H 3700 4050 50  0001 C CNN
	1    3700 4050
	1    0    0    -1  
$EndComp
$Comp
L Connector:DIN-5_180degree J3
U 1 1
P 1750 4075
F 0 "J3" H 1750 3708 50  0000 C CNN
F 1 "MIDI IN" H 1750 3799 50  0000 C CNN
F 2 "BulkyMIDI-32:DIN5_MIDI_IN" H 1750 4075 50  0001 C CNN
F 3 "" H 1750 4075 50  0001 C CNN
	1    1750 4075
	-1   0    0    1   
$EndComp
$Comp
L 74xx:74HC14 U1
U 6 1
P 4900 4375
F 0 "U1" H 4900 4200 50  0000 C CNN
F 1 "74HCT14" H 4900 4125 50  0000 C CNN
F 2 "Package_DIP:DIP-14_W7.62mm_Socket_LongPads" H 4900 4375 50  0001 C CNN
F 3 "http://www.ti.com/lit/gpn/sn74HC14" H 4900 4375 50  0001 C CNN
	6    4900 4375
	1    0    0    -1  
$EndComp
$Comp
L 74xx:74HC14 U1
U 5 1
P 4150 4375
F 0 "U1" H 4150 4200 50  0000 C CNN
F 1 "74HCT14" H 4150 4125 50  0000 C CNN
F 2 "Package_DIP:DIP-14_W7.62mm_Socket_LongPads" H 4150 4375 50  0001 C CNN
F 3 "http://www.ti.com/lit/gpn/sn74HC14" H 4150 4375 50  0001 C CNN
	5    4150 4375
	1    0    0    -1  
$EndComp
$Comp
L 74xx:74HC14 U1
U 4 1
P 4900 3825
F 0 "U1" H 4900 4100 50  0000 C CNN
F 1 "74HCT14" H 4900 4025 50  0000 C CNN
F 2 "Package_DIP:DIP-14_W7.62mm_Socket_LongPads" H 4900 3825 50  0001 C CNN
F 3 "http://www.ti.com/lit/gpn/sn74HC14" H 4900 3825 50  0001 C CNN
	4    4900 3825
	1    0    0    -1  
$EndComp
Text Notes 7075 4100 0    50   ~ 0
R4/R5 values must be adjusted to type of LED used,\nthe modern bright ones needs a substantially larger\nvalue than this (try 2k2 or 3k3 for a clear modern one).
Text Notes 7075 4350 0    50   ~ 0
LEDs D1, D2 as well as SW1 will be duplicated\non panel, you should only install them in one place.
Wire Notes Line
	6875 2625 9675 2625
Wire Notes Line
	9675 2625 9675 4525
Wire Notes Line
	9675 4525 6875 4525
Wire Notes Line
	6875 4525 6875 2625
Text Notes 7075 3850 0    59   ~ 0
NB!
$EndSCHEMATC
